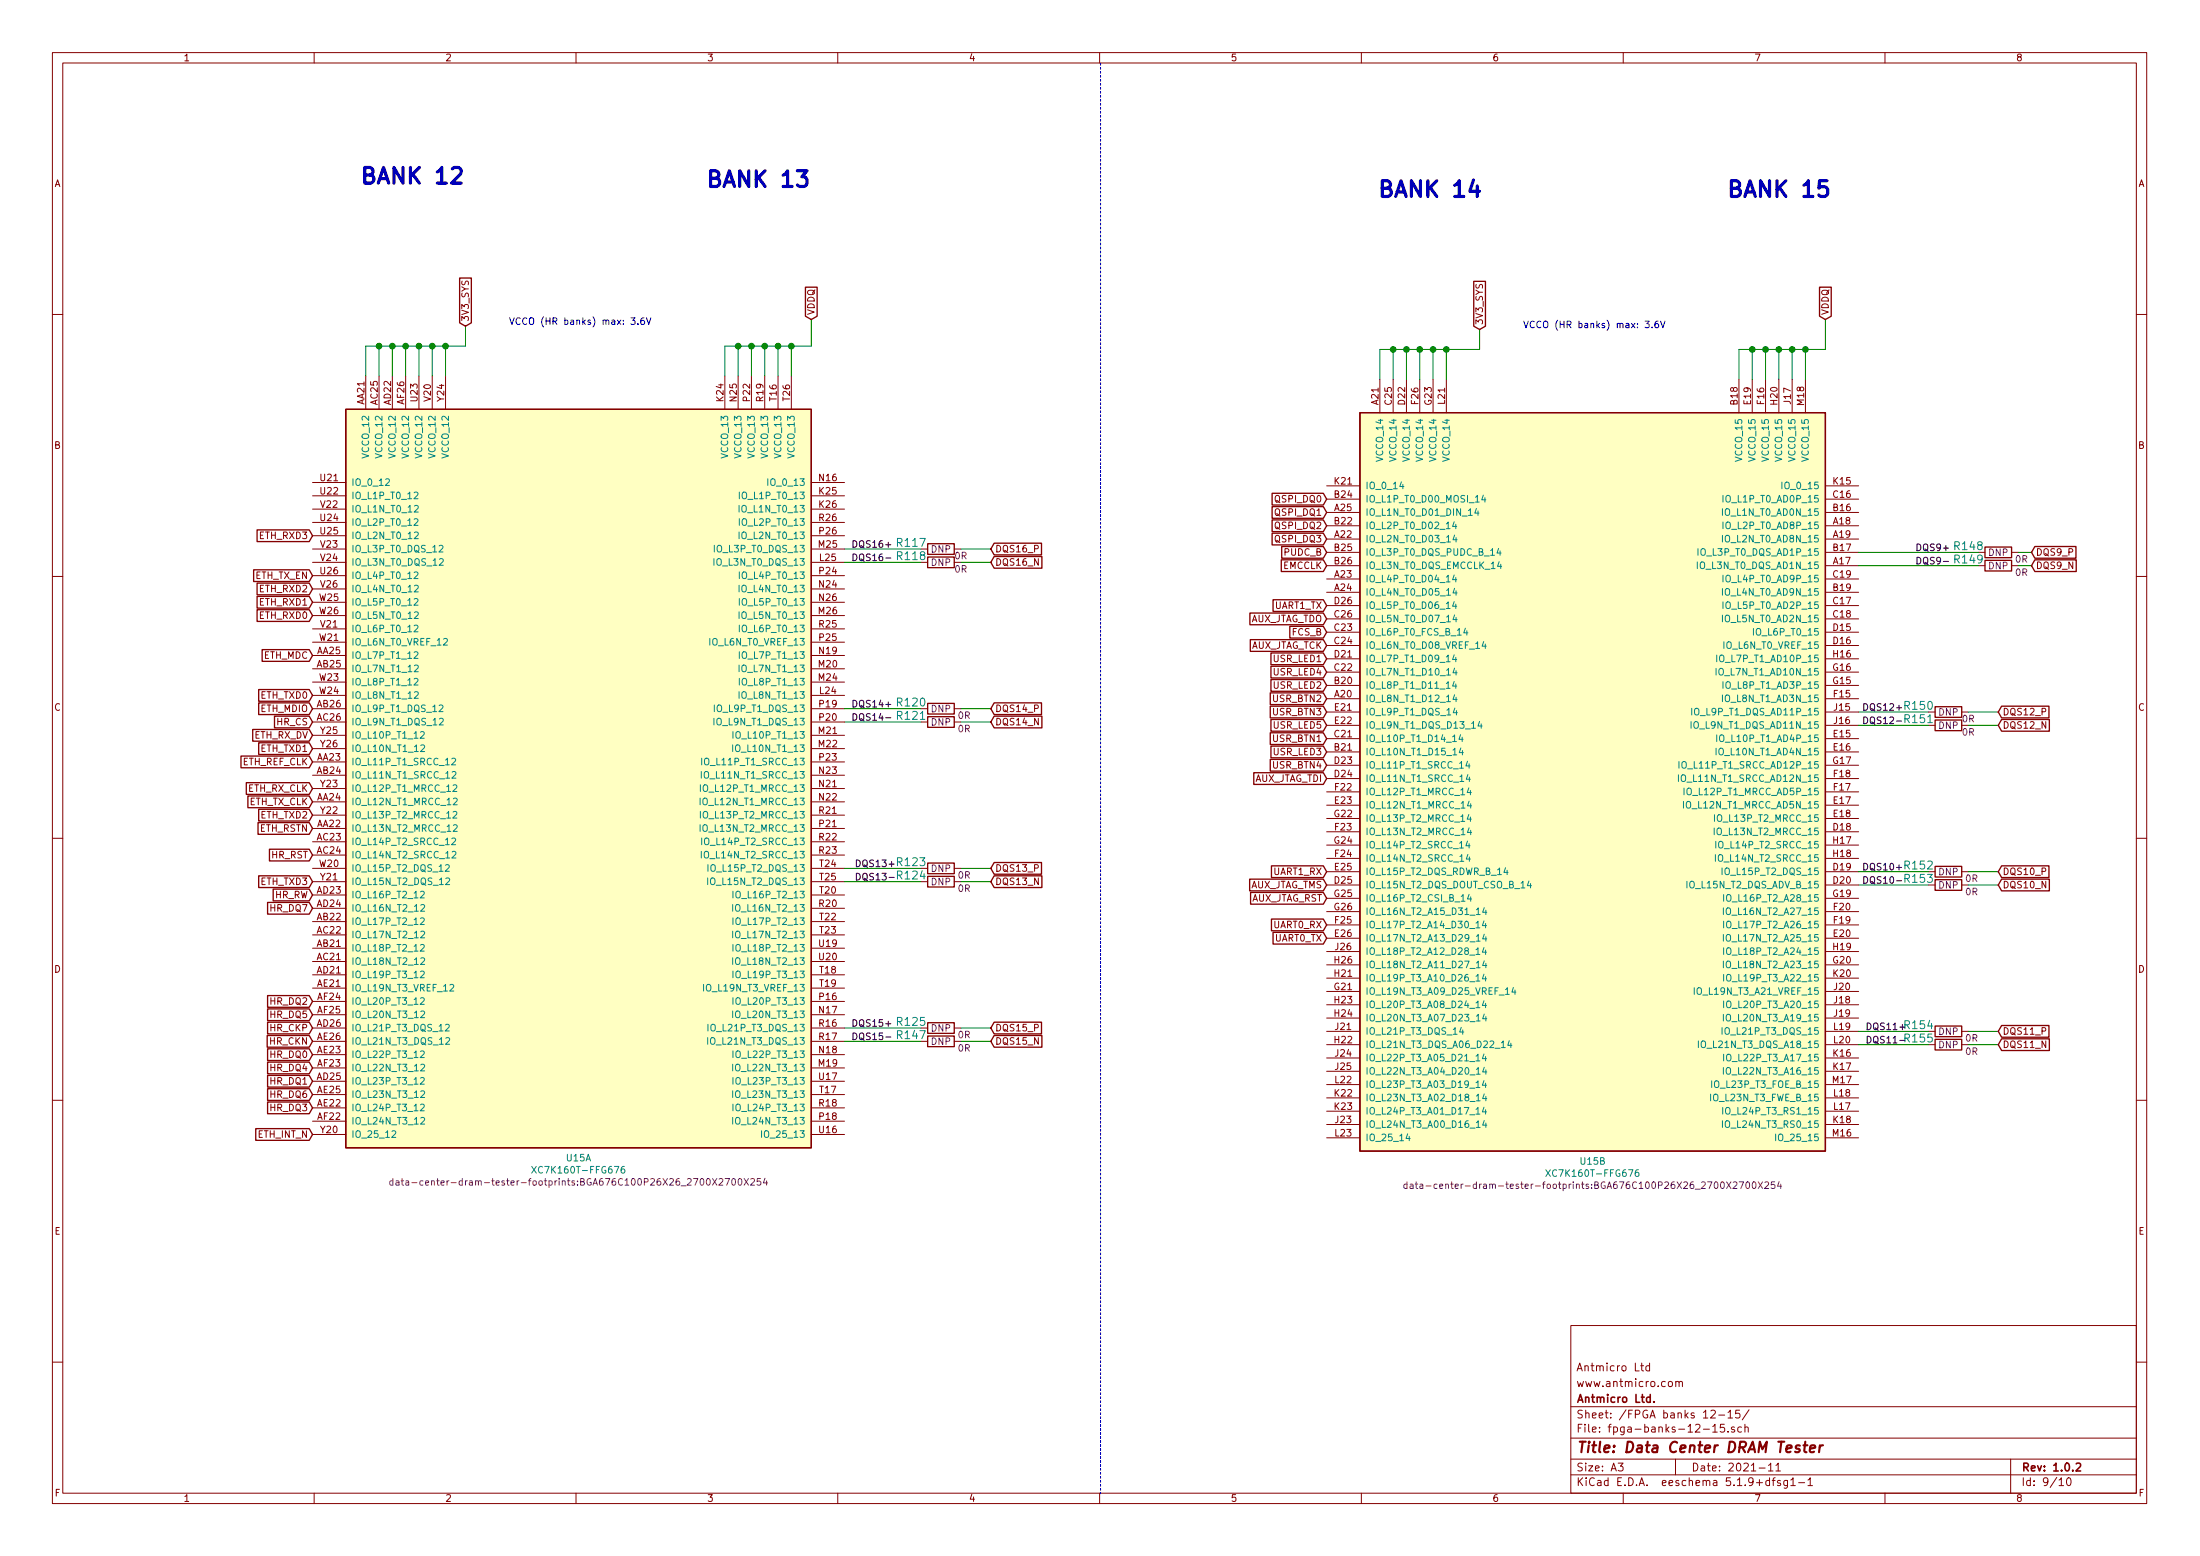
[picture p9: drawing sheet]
EESchema Schematic File Version 4
EELAYER 30 0
EELAYER END
$Descr A3 16535 11693
encoding utf-8
Sheet 9 10
Title "Data Center DRAM Tester"
Date "2021-11"
Rev "1.0.2"
Comp "Antmicro Ltd."
Comment1 "www.antmicro.com"
Comment2 "Antmicro Ltd"
Comment3 ""
Comment4 ""
$EndDescr
$Comp
L data-center-dram-tester:XC7K160T-FFG676 U15
U 1 1
P 4350 5725
AR Path="/61AF7FF2/61B056BA" Ref="U15"  Part="1" 
AR Path="/61B05683/61B056BA" Ref="U?"  Part="1" 
F 0 "U15" H 4350 2750 50  0000 C CNN
F 1 "XC7K160T-FFG676" H 4350 2659 50  0000 C CNN
F 2 "data-center-dram-tester-footprints:BGA676C100P26X26_2700X2700X254" H 4350 2568 50  0000 C CNN
F 3 "" H 4350 5725 50  0000 C CNN
	1    4350 5725
	1    0    0    -1  
$EndComp
$Comp
L data-center-dram-tester:XC7K160T-FFG676 U15
U 2 1
P 11975 5750
AR Path="/61AF7FF2/61B0F8EC" Ref="U15"  Part="2" 
AR Path="/61B05683/61B0F8EC" Ref="U?"  Part="2" 
F 0 "U15" H 11975 2775 50  0000 C CNN
F 1 "XC7K160T-FFG676" H 11975 2684 50  0000 C CNN
F 2 "data-center-dram-tester-footprints:BGA676C100P26X26_2700X2700X254" H 11975 2593 50  0000 C CNN
F 3 "" H 11975 5750 50  0000 C CNN
	2    11975 5750
	1    0    0    -1  
$EndComp
Wire Wire Line
	5450 2825 5450 2600
Wire Wire Line
	5450 2600 5550 2600
Wire Wire Line
	5550 2825 5550 2600
Connection ~ 5550 2600
Wire Wire Line
	5550 2600 5650 2600
Wire Wire Line
	5650 2825 5650 2600
Connection ~ 5650 2600
Wire Wire Line
	5650 2600 5750 2600
Wire Wire Line
	5750 2825 5750 2600
Connection ~ 5750 2600
Wire Wire Line
	5750 2600 5850 2600
Wire Wire Line
	5850 2825 5850 2600
Connection ~ 5850 2600
Wire Wire Line
	5850 2600 5950 2600
Wire Wire Line
	5950 2825 5950 2600
Wire Wire Line
	5950 2600 6100 2600
Connection ~ 5950 2600
Text GLabel 3500 2450 1    50   Input ~ 0
3V3_SYS
Connection ~ 3350 2600
Wire Wire Line
	3500 2600 3500 2450
Wire Wire Line
	3350 2600 3500 2600
Wire Wire Line
	3350 2825 3350 2600
Wire Wire Line
	3250 2600 3350 2600
Connection ~ 3250 2600
Wire Wire Line
	3250 2825 3250 2600
Wire Wire Line
	3150 2600 3250 2600
Connection ~ 3150 2600
Wire Wire Line
	3150 2825 3150 2600
Wire Wire Line
	3050 2600 3150 2600
Connection ~ 3050 2600
Wire Wire Line
	3050 2825 3050 2600
Wire Wire Line
	2950 2600 3050 2600
Connection ~ 2950 2600
Wire Wire Line
	2950 2825 2950 2600
Wire Wire Line
	2850 2600 2950 2600
Wire Wire Line
	2850 2825 2850 2600
Text Notes 3825 2450 0    50   ~ 0
VCCO (HR banks) max: 3.6V
Wire Wire Line
	2750 2825 2750 2600
Wire Wire Line
	2750 2600 2850 2600
Connection ~ 2850 2600
Wire Wire Line
	13075 2850 13075 2625
Wire Wire Line
	13075 2625 13175 2625
Wire Wire Line
	13175 2850 13175 2625
Connection ~ 13175 2625
Wire Wire Line
	13175 2625 13275 2625
Wire Wire Line
	13275 2850 13275 2625
Connection ~ 13275 2625
Wire Wire Line
	13275 2625 13375 2625
Wire Wire Line
	13375 2850 13375 2625
Connection ~ 13375 2625
Wire Wire Line
	13375 2625 13475 2625
Wire Wire Line
	13475 2850 13475 2625
Connection ~ 13475 2625
Wire Wire Line
	13475 2625 13575 2625
Wire Wire Line
	13575 2850 13575 2625
Wire Wire Line
	13575 2625 13725 2625
Connection ~ 13575 2625
Text GLabel 11125 2475 1    50   Input ~ 0
3V3_SYS
Wire Wire Line
	11125 2625 11125 2475
Connection ~ 10875 2625
Wire Wire Line
	10875 2850 10875 2625
Wire Wire Line
	10775 2625 10875 2625
Connection ~ 10775 2625
Wire Wire Line
	10775 2850 10775 2625
Wire Wire Line
	10675 2625 10775 2625
Connection ~ 10675 2625
Wire Wire Line
	10675 2850 10675 2625
Wire Wire Line
	10575 2625 10675 2625
Connection ~ 10575 2625
Wire Wire Line
	10575 2850 10575 2625
Wire Wire Line
	10475 2625 10575 2625
Wire Wire Line
	10475 2850 10475 2625
Text Notes 11450 2475 0    50   ~ 0
VCCO (HR banks) max: 3.6V
Wire Wire Line
	10375 2850 10375 2625
Wire Wire Line
	10375 2625 10475 2625
Connection ~ 10475 2625
Wire Wire Line
	10875 2625 11125 2625
Text GLabel 9975 4950 0    50   Input ~ 0
USR_LED1
Text GLabel 9975 5150 0    50   Input ~ 0
USR_LED2
Text GLabel 9975 5650 0    50   Input ~ 0
USR_LED3
Text GLabel 9975 5450 0    50   Input ~ 0
USR_LED5
Text GLabel 9975 5550 0    50   Input ~ 0
USR_BTN1
Text GLabel 9975 5250 0    50   Input ~ 0
USR_BTN2
Text GLabel 9975 5350 0    50   Input ~ 0
USR_BTN3
Text GLabel 9975 5050 0    50   Input ~ 0
USR_LED4
Text GLabel 9975 5750 0    50   Input ~ 0
USR_BTN4
Text GLabel 2350 4625 0    50   Input ~ 0
ETH_RXD0
Text GLabel 2350 4425 0    50   Input ~ 0
ETH_RXD2
Text GLabel 2350 8525 0    50   Input ~ 0
ETH_INT_N
Text GLabel 2350 6225 0    50   Input ~ 0
ETH_RSTN
Text GLabel 2350 4325 0    50   Input ~ 0
ETH_TX_EN
Text GLabel 2350 5625 0    50   Input ~ 0
ETH_TXD1
Text GLabel 2350 4025 0    50   Input ~ 0
ETH_RXD3
Text GLabel 2350 6625 0    50   Input ~ 0
ETH_TXD3
Text GLabel 2350 6125 0    50   Input ~ 0
ETH_TXD2
Text GLabel 2350 5325 0    50   Input ~ 0
ETH_MDIO
Text GLabel 2350 4525 0    50   Input ~ 0
ETH_RXD1
Text GLabel 2350 5225 0    50   Input ~ 0
ETH_TXD0
Text GLabel 2350 4925 0    50   Input ~ 0
ETH_MDC
Text GLabel 2350 5925 0    50   Input ~ 0
ETH_RX_CLK
Text GLabel 2350 5525 0    50   Input ~ 0
ETH_RX_DV
Text GLabel 2350 6025 0    50   Input ~ 0
ETH_TX_CLK
Text GLabel 2350 5725 0    50   Input ~ 0
ETH_REF_CLK
Text GLabel 2350 6425 0    50   Input ~ 0
HR_RST
Text GLabel 2350 7925 0    50   Input ~ 0
HR_DQ0
Text GLabel 2350 8125 0    50   Input ~ 0
HR_DQ1
Text GLabel 2350 7525 0    50   Input ~ 0
HR_DQ2
Text GLabel 2350 8325 0    50   Input ~ 0
HR_DQ3
Text GLabel 2350 8025 0    50   Input ~ 0
HR_DQ4
Text GLabel 2350 7625 0    50   Input ~ 0
HR_DQ5
Text GLabel 2350 8225 0    50   Input ~ 0
HR_DQ6
Text GLabel 2350 5425 0    50   Input ~ 0
HR_CS
Text GLabel 2350 7725 0    50   Input ~ 0
HR_CKP
Text GLabel 2350 7825 0    50   Input ~ 0
HR_CKN
Text GLabel 2350 6825 0    50   Input ~ 0
HR_DQ7
Text GLabel 2350 6725 0    50   Input ~ 0
HR_RW
Text GLabel 9975 6550 0    50   Input ~ 0
UART1_RX
Text GLabel 9975 4550 0    50   Input ~ 0
UART1_TX
Text GLabel 9975 6950 0    50   Input ~ 0
UART0_RX
Text GLabel 9975 7050 0    50   Input ~ 0
UART0_TX
Text GLabel 9975 4650 0    50   Input ~ 0
AUX_JTAG_TDO
Text GLabel 9975 6650 0    50   Input ~ 0
AUX_JTAG_TMS
Text GLabel 9975 4850 0    50   Input ~ 0
AUX_JTAG_TCK
Text GLabel 9975 5850 0    50   Input ~ 0
AUX_JTAG_TDI
Text GLabel 9975 4250 0    50   Input ~ 0
EMCCLK
Text GLabel 9975 3750 0    50   Input ~ 0
QSPI_DQ0
Text GLabel 9975 4050 0    50   Input ~ 0
QSPI_DQ3
Text GLabel 9975 3950 0    50   Input ~ 0
QSPI_DQ2
Text GLabel 9975 4750 0    50   Input ~ 0
FCS_B
Text GLabel 9975 3850 0    50   Input ~ 0
QSPI_DQ1
Text GLabel 9975 4150 0    50   Input ~ 0
PUDC_B
Text Notes 2700 1400 0    118  ~ 24
BANK 12
Text Notes 5300 1425 0    118  ~ 24
BANK 13
Text Notes 10350 1500 0    118  ~ 24
BANK 14
Text Notes 12975 1500 0    118  ~ 24
BANK 15
Text GLabel 13725 2400 1    50   Input ~ 0
VDDQ
Wire Wire Line
	13725 2400 13725 2625
Text GLabel 6100 2400 1    50   Input ~ 0
VDDQ
Wire Wire Line
	6100 2400 6100 2600
Text GLabel 15275 4150 2    50   Input ~ 0
DQS9_P
Text GLabel 15275 4250 2    50   Input ~ 0
DQS9_N
Text GLabel 15025 6550 2    50   Input ~ 0
DQS10_P
Text GLabel 15025 6650 2    50   Input ~ 0
DQS10_N
Text GLabel 15025 7750 2    50   Input ~ 0
DQS11_P
Text GLabel 15025 7850 2    50   Input ~ 0
DQS11_N
Text GLabel 15025 5350 2    50   Input ~ 0
DQS12_P
Text GLabel 15025 5450 2    50   Input ~ 0
DQS12_N
$Comp
L data-center-dram-tester:R_0R_0201 R?
U 1 1
P 15025 4150
AR Path="/61B4860C/6355AF6B" Ref="R?"  Part="1" 
AR Path="/61AF7FF2/6355AF6B" Ref="R148"  Part="1" 
F 0 "R148" H 14800 4200 60  0000 C CNN
F 1 "R_0R_0201" H 15025 4000 60  0001 C CNN
F 2 "data-center-dram-tester-footprints:0201-res" H 15225 4350 60  0001 L CNN
F 3 "" H 15025 4150 50  0001 C CNN
F 4 "VISHAY" H 15225 4550 60  0001 L CNN "Manufacturer"
F 5 "CRCW02010000Z0ED" H 15225 4450 60  0001 L CNN "MPN"
F 6 "0R" H 15200 4100 50  0000 C CNN "Val"
F 7 "DNP" H 15025 4150 50  0000 C CNN "DNP"
	1    15025 4150
	1    0    0    -1  
$EndComp
$Comp
L data-center-dram-tester:R_0R_0201 R?
U 1 1
P 15025 4250
AR Path="/61B4860C/6355AF74" Ref="R?"  Part="1" 
AR Path="/61AF7FF2/6355AF74" Ref="R149"  Part="1" 
F 0 "R149" H 14800 4300 60  0000 C CNN
F 1 "R_0R_0201" H 15025 4100 60  0001 C CNN
F 2 "data-center-dram-tester-footprints:0201-res" H 15225 4450 60  0001 L CNN
F 3 "" H 15025 4250 50  0001 C CNN
F 4 "VISHAY" H 15225 4650 60  0001 L CNN "Manufacturer"
F 5 "CRCW02010000Z0ED" H 15225 4550 60  0001 L CNN "MPN"
F 6 "0R" H 15200 4200 50  0000 C CNN "Val"
F 7 "DNP" H 15025 4250 50  0000 C CNN "DNP"
	1    15025 4250
	1    0    0    -1  
$EndComp
Wire Wire Line
	15175 4150 15275 4150
Wire Wire Line
	15175 4250 15275 4250
$Comp
L data-center-dram-tester:R_0R_0201 R?
U 1 1
P 14650 5350
AR Path="/61B4860C/6356FC5A" Ref="R?"  Part="1" 
AR Path="/61AF7FF2/6356FC5A" Ref="R150"  Part="1" 
F 0 "R150" H 14425 5400 60  0000 C CNN
F 1 "R_0R_0201" H 14650 5200 60  0001 C CNN
F 2 "data-center-dram-tester-footprints:0201-res" H 14850 5550 60  0001 L CNN
F 3 "" H 14650 5350 50  0001 C CNN
F 4 "VISHAY" H 14850 5750 60  0001 L CNN "Manufacturer"
F 5 "CRCW02010000Z0ED" H 14850 5650 60  0001 L CNN "MPN"
F 6 "0R" H 14800 5300 50  0000 C CNN "Val"
F 7 "DNP" H 14650 5350 50  0000 C CNN "DNP"
	1    14650 5350
	1    0    0    -1  
$EndComp
$Comp
L data-center-dram-tester:R_0R_0201 R?
U 1 1
P 14650 5450
AR Path="/61B4860C/6356FC63" Ref="R?"  Part="1" 
AR Path="/61AF7FF2/6356FC63" Ref="R151"  Part="1" 
F 0 "R151" H 14425 5500 60  0000 C CNN
F 1 "R_0R_0201" H 14650 5300 60  0001 C CNN
F 2 "data-center-dram-tester-footprints:0201-res" H 14850 5650 60  0001 L CNN
F 3 "" H 14650 5450 50  0001 C CNN
F 4 "VISHAY" H 14850 5850 60  0001 L CNN "Manufacturer"
F 5 "CRCW02010000Z0ED" H 14850 5750 60  0001 L CNN "MPN"
F 6 "0R" H 14800 5400 50  0000 C CNN "Val"
F 7 "DNP" H 14650 5450 50  0000 C CNN "DNP"
	1    14650 5450
	1    0    0    -1  
$EndComp
Wire Wire Line
	14800 5350 15025 5350
Wire Wire Line
	14800 5450 15025 5450
$Comp
L data-center-dram-tester:R_0R_0201 R?
U 1 1
P 14650 6550
AR Path="/61B4860C/6358D239" Ref="R?"  Part="1" 
AR Path="/61AF7FF2/6358D239" Ref="R152"  Part="1" 
F 0 "R152" H 14425 6600 60  0000 C CNN
F 1 "R_0R_0201" H 14650 6400 60  0001 C CNN
F 2 "data-center-dram-tester-footprints:0201-res" H 14850 6750 60  0001 L CNN
F 3 "" H 14650 6550 50  0001 C CNN
F 4 "VISHAY" H 14850 6950 60  0001 L CNN "Manufacturer"
F 5 "CRCW02010000Z0ED" H 14850 6850 60  0001 L CNN "MPN"
F 6 "0R" H 14825 6500 50  0000 C CNN "Val"
F 7 "DNP" H 14650 6550 50  0000 C CNN "DNP"
	1    14650 6550
	1    0    0    -1  
$EndComp
$Comp
L data-center-dram-tester:R_0R_0201 R?
U 1 1
P 14650 6650
AR Path="/61B4860C/6358D242" Ref="R?"  Part="1" 
AR Path="/61AF7FF2/6358D242" Ref="R153"  Part="1" 
F 0 "R153" H 14425 6700 60  0000 C CNN
F 1 "R_0R_0201" H 14650 6500 60  0001 C CNN
F 2 "data-center-dram-tester-footprints:0201-res" H 14850 6850 60  0001 L CNN
F 3 "" H 14650 6650 50  0001 C CNN
F 4 "VISHAY" H 14850 7050 60  0001 L CNN "Manufacturer"
F 5 "CRCW02010000Z0ED" H 14850 6950 60  0001 L CNN "MPN"
F 6 "0R" H 14825 6600 50  0000 C CNN "Val"
F 7 "DNP" H 14650 6650 50  0000 C CNN "DNP"
	1    14650 6650
	1    0    0    -1  
$EndComp
Wire Wire Line
	14800 6550 15025 6550
Wire Wire Line
	14800 6650 15025 6650
$Comp
L data-center-dram-tester:R_0R_0201 R?
U 1 1
P 14650 7750
AR Path="/61B4860C/635A9E08" Ref="R?"  Part="1" 
AR Path="/61AF7FF2/635A9E08" Ref="R154"  Part="1" 
F 0 "R154" H 14425 7800 60  0000 C CNN
F 1 "R_0R_0201" H 14650 7600 60  0001 C CNN
F 2 "data-center-dram-tester-footprints:0201-res" H 14850 7950 60  0001 L CNN
F 3 "" H 14650 7750 50  0001 C CNN
F 4 "VISHAY" H 14850 8150 60  0001 L CNN "Manufacturer"
F 5 "CRCW02010000Z0ED" H 14850 8050 60  0001 L CNN "MPN"
F 6 "0R" H 14825 7700 50  0000 C CNN "Val"
F 7 "DNP" H 14650 7750 50  0000 C CNN "DNP"
	1    14650 7750
	1    0    0    -1  
$EndComp
$Comp
L data-center-dram-tester:R_0R_0201 R?
U 1 1
P 14650 7850
AR Path="/61B4860C/635A9E11" Ref="R?"  Part="1" 
AR Path="/61AF7FF2/635A9E11" Ref="R155"  Part="1" 
F 0 "R155" H 14425 7900 60  0000 C CNN
F 1 "R_0R_0201" H 14650 7700 60  0001 C CNN
F 2 "data-center-dram-tester-footprints:0201-res" H 14850 8050 60  0001 L CNN
F 3 "" H 14650 7850 50  0001 C CNN
F 4 "VISHAY" H 14850 8250 60  0001 L CNN "Manufacturer"
F 5 "CRCW02010000Z0ED" H 14850 8150 60  0001 L CNN "MPN"
F 6 "0R" H 14825 7800 50  0000 C CNN "Val"
F 7 "DNP" H 14650 7850 50  0000 C CNN "DNP"
	1    14650 7850
	1    0    0    -1  
$EndComp
Wire Wire Line
	14800 7750 15025 7750
Wire Wire Line
	14800 7850 15025 7850
Wire Notes Line
	8275 475  8275 11225
Text GLabel 9975 6750 0    50   Input ~ 0
AUX_JTAG_RST
Text Label 14400 4150 0    50   ~ 0
DQS9+
Text Label 14400 4250 0    50   ~ 0
DQS9-
$Comp
L data-center-dram-tester:R_0R_0201 R?
U 1 1
P 7075 4225
AR Path="/61B4860C/634A1099" Ref="R?"  Part="1" 
AR Path="/61AF7FF2/634A1099" Ref="R118"  Part="1" 
F 0 "R118" H 6850 4275 60  0000 C CNN
F 1 "R_0R_0201" H 7075 4075 60  0001 C CNN
F 2 "data-center-dram-tester-footprints:0201-res" H 7275 4425 60  0001 L CNN
F 3 "" H 7075 4225 50  0001 C CNN
F 4 "VISHAY" H 7275 4625 60  0001 L CNN "Manufacturer"
F 5 "CRCW02010000Z0ED" H 7275 4525 60  0001 L CNN "MPN"
F 6 "0R" H 7225 4175 50  0000 C CNN "Val"
F 7 "DNP" H 7075 4225 50  0000 C CNN "DNP"
	1    7075 4225
	1    0    0    -1  
$EndComp
Wire Wire Line
	7225 7825 7450 7825
Wire Wire Line
	7225 7725 7450 7725
$Comp
L data-center-dram-tester:R_0R_0201 R?
U 1 1
P 7075 7825
AR Path="/61B4860C/634EE5EC" Ref="R?"  Part="1" 
AR Path="/61AF7FF2/634EE5EC" Ref="R147"  Part="1" 
F 0 "R147" H 6850 7875 60  0000 C CNN
F 1 "R_0R_0201" H 7075 7675 60  0001 C CNN
F 2 "data-center-dram-tester-footprints:0201-res" H 7275 8025 60  0001 L CNN
F 3 "" H 7075 7825 50  0001 C CNN
F 4 "VISHAY" H 7275 8225 60  0001 L CNN "Manufacturer"
F 5 "CRCW02010000Z0ED" H 7275 8125 60  0001 L CNN "MPN"
F 6 "0R" H 7250 7775 50  0000 C CNN "Val"
F 7 "DNP" H 7075 7825 50  0000 C CNN "DNP"
	1    7075 7825
	1    0    0    -1  
$EndComp
$Comp
L data-center-dram-tester:R_0R_0201 R?
U 1 1
P 7075 7725
AR Path="/61B4860C/634EE5E3" Ref="R?"  Part="1" 
AR Path="/61AF7FF2/634EE5E3" Ref="R125"  Part="1" 
F 0 "R125" H 6850 7775 60  0000 C CNN
F 1 "R_0R_0201" H 7075 7575 60  0001 C CNN
F 2 "data-center-dram-tester-footprints:0201-res" H 7275 7925 60  0001 L CNN
F 3 "" H 7075 7725 50  0001 C CNN
F 4 "VISHAY" H 7275 8125 60  0001 L CNN "Manufacturer"
F 5 "CRCW02010000Z0ED" H 7275 8025 60  0001 L CNN "MPN"
F 6 "0R" H 7250 7675 50  0000 C CNN "Val"
F 7 "DNP" H 7075 7725 50  0000 C CNN "DNP"
	1    7075 7725
	1    0    0    -1  
$EndComp
Wire Wire Line
	7225 4225 7450 4225
Wire Wire Line
	7225 4125 7450 4125
$Comp
L data-center-dram-tester:R_0R_0201 R?
U 1 1
P 7075 4125
AR Path="/61B4860C/634A1090" Ref="R?"  Part="1" 
AR Path="/61AF7FF2/634A1090" Ref="R117"  Part="1" 
F 0 "R117" H 6850 4175 60  0000 C CNN
F 1 "R_0R_0201" H 7075 3975 60  0001 C CNN
F 2 "data-center-dram-tester-footprints:0201-res" H 7275 4325 60  0001 L CNN
F 3 "" H 7075 4125 50  0001 C CNN
F 4 "VISHAY" H 7275 4525 60  0001 L CNN "Manufacturer"
F 5 "CRCW02010000Z0ED" H 7275 4425 60  0001 L CNN "MPN"
F 6 "0R" H 7225 4075 50  0000 C CNN "Val"
F 7 "DNP" H 7075 4125 50  0000 C CNN "DNP"
	1    7075 4125
	1    0    0    -1  
$EndComp
Wire Wire Line
	7225 5425 7450 5425
Wire Wire Line
	7225 5325 7450 5325
$Comp
L data-center-dram-tester:R_0R_0201 R?
U 1 1
P 7075 5425
AR Path="/61B4860C/6341BC52" Ref="R?"  Part="1" 
AR Path="/61AF7FF2/6341BC52" Ref="R121"  Part="1" 
F 0 "R121" H 6850 5475 60  0000 C CNN
F 1 "R_0R_0201" H 7075 5275 60  0001 C CNN
F 2 "data-center-dram-tester-footprints:0201-res" H 7275 5625 60  0001 L CNN
F 3 "" H 7075 5425 50  0001 C CNN
F 4 "VISHAY" H 7275 5825 60  0001 L CNN "Manufacturer"
F 5 "CRCW02010000Z0ED" H 7275 5725 60  0001 L CNN "MPN"
F 6 "0R" H 7250 5375 50  0000 C CNN "Val"
F 7 "DNP" H 7075 5425 50  0000 C CNN "DNP"
	1    7075 5425
	1    0    0    -1  
$EndComp
$Comp
L data-center-dram-tester:R_0R_0201 R?
U 1 1
P 7075 5325
AR Path="/61B4860C/6341BC49" Ref="R?"  Part="1" 
AR Path="/61AF7FF2/6341BC49" Ref="R120"  Part="1" 
F 0 "R120" H 6850 5375 60  0000 C CNN
F 1 "R_0R_0201" H 7075 5175 60  0001 C CNN
F 2 "data-center-dram-tester-footprints:0201-res" H 7275 5525 60  0001 L CNN
F 3 "" H 7075 5325 50  0001 C CNN
F 4 "VISHAY" H 7275 5725 60  0001 L CNN "Manufacturer"
F 5 "CRCW02010000Z0ED" H 7275 5625 60  0001 L CNN "MPN"
F 6 "0R" H 7250 5275 50  0000 C CNN "Val"
F 7 "DNP" H 7075 5325 50  0000 C CNN "DNP"
	1    7075 5325
	1    0    0    -1  
$EndComp
Wire Wire Line
	7225 6625 7450 6625
$Comp
L data-center-dram-tester:R_0R_0201 R?
U 1 1
P 7075 6625
AR Path="/61B4860C/6340A388" Ref="R?"  Part="1" 
AR Path="/61AF7FF2/6340A388" Ref="R124"  Part="1" 
F 0 "R124" H 6850 6675 60  0000 C CNN
F 1 "R_0R_0201" H 7075 6475 60  0001 C CNN
F 2 "data-center-dram-tester-footprints:0201-res" H 7275 6825 60  0001 L CNN
F 3 "" H 7075 6625 50  0001 C CNN
F 4 "VISHAY" H 7275 7025 60  0001 L CNN "Manufacturer"
F 5 "CRCW02010000Z0ED" H 7275 6925 60  0001 L CNN "MPN"
F 6 "0R" H 7250 6575 50  0000 C CNN "Val"
F 7 "DNP" H 7075 6625 50  0000 C CNN "DNP"
	1    7075 6625
	1    0    0    -1  
$EndComp
Wire Wire Line
	7225 6525 7450 6525
$Comp
L data-center-dram-tester:R_0R_0201 R?
U 1 1
P 7075 6525
AR Path="/61B4860C/633DE639" Ref="R?"  Part="1" 
AR Path="/61AF7FF2/633DE639" Ref="R123"  Part="1" 
F 0 "R123" H 6850 6575 60  0000 C CNN
F 1 "R_0R_0201" H 7075 6375 60  0001 C CNN
F 2 "data-center-dram-tester-footprints:0201-res" H 7275 6725 60  0001 L CNN
F 3 "" H 7075 6525 50  0001 C CNN
F 4 "VISHAY" H 7275 6925 60  0001 L CNN "Manufacturer"
F 5 "CRCW02010000Z0ED" H 7275 6825 60  0001 L CNN "MPN"
F 6 "0R" H 7250 6475 50  0000 C CNN "Val"
F 7 "DNP" H 7075 6525 50  0000 C CNN "DNP"
	1    7075 6525
	1    0    0    -1  
$EndComp
Text GLabel 7450 4225 2    50   Input ~ 0
DQS16_N
Text GLabel 7450 4125 2    50   Input ~ 0
DQS16_P
Text GLabel 7450 7825 2    50   Input ~ 0
DQS15_N
Text GLabel 7450 7725 2    50   Input ~ 0
DQS15_P
Text GLabel 7450 5425 2    50   Input ~ 0
DQS14_N
Text GLabel 7450 5325 2    50   Input ~ 0
DQS14_P
Text GLabel 7450 6625 2    50   Input ~ 0
DQS13_N
Text GLabel 7450 6525 2    50   Input ~ 0
DQS13_P
Wire Wire Line
	6350 4125 6925 4125
Wire Wire Line
	6350 4225 6925 4225
Wire Wire Line
	6350 5325 6925 5325
Wire Wire Line
	6350 5425 6925 5425
Wire Wire Line
	6350 6525 6925 6525
Wire Wire Line
	6350 6625 6925 6625
Wire Wire Line
	6350 7725 6925 7725
Wire Wire Line
	6350 7825 6925 7825
Wire Wire Line
	13975 4150 14875 4150
Wire Wire Line
	13975 4250 14875 4250
Wire Wire Line
	13975 5350 14500 5350
Wire Wire Line
	13975 5450 14500 5450
Wire Wire Line
	13975 6550 14500 6550
Wire Wire Line
	13975 6650 14500 6650
Wire Wire Line
	13975 7750 14500 7750
Wire Wire Line
	13975 7850 14500 7850
Text Label 14000 5350 0    50   ~ 0
DQS12+
Text Label 14000 5450 0    50   ~ 0
DQS12-
Text Label 14000 6550 0    50   ~ 0
DQS10+
Text Label 14000 6650 0    50   ~ 0
DQS10-
Text Label 14025 7750 0    50   ~ 0
DQS11+
Text Label 14025 7850 0    50   ~ 0
DQS11-
Text Label 6400 7725 0    50   ~ 0
DQS15+
Text Label 6400 7825 0    50   ~ 0
DQS15-
Text Label 6425 6525 0    50   ~ 0
DQS13+
Text Label 6425 6625 0    50   ~ 0
DQS13-
Text Label 6400 5325 0    50   ~ 0
DQS14+
Text Label 6400 5425 0    50   ~ 0
DQS14-
Text Label 6400 4125 0    50   ~ 0
DQS16+
Text Label 6400 4225 0    50   ~ 0
DQS16-
$EndSCHEMATC
